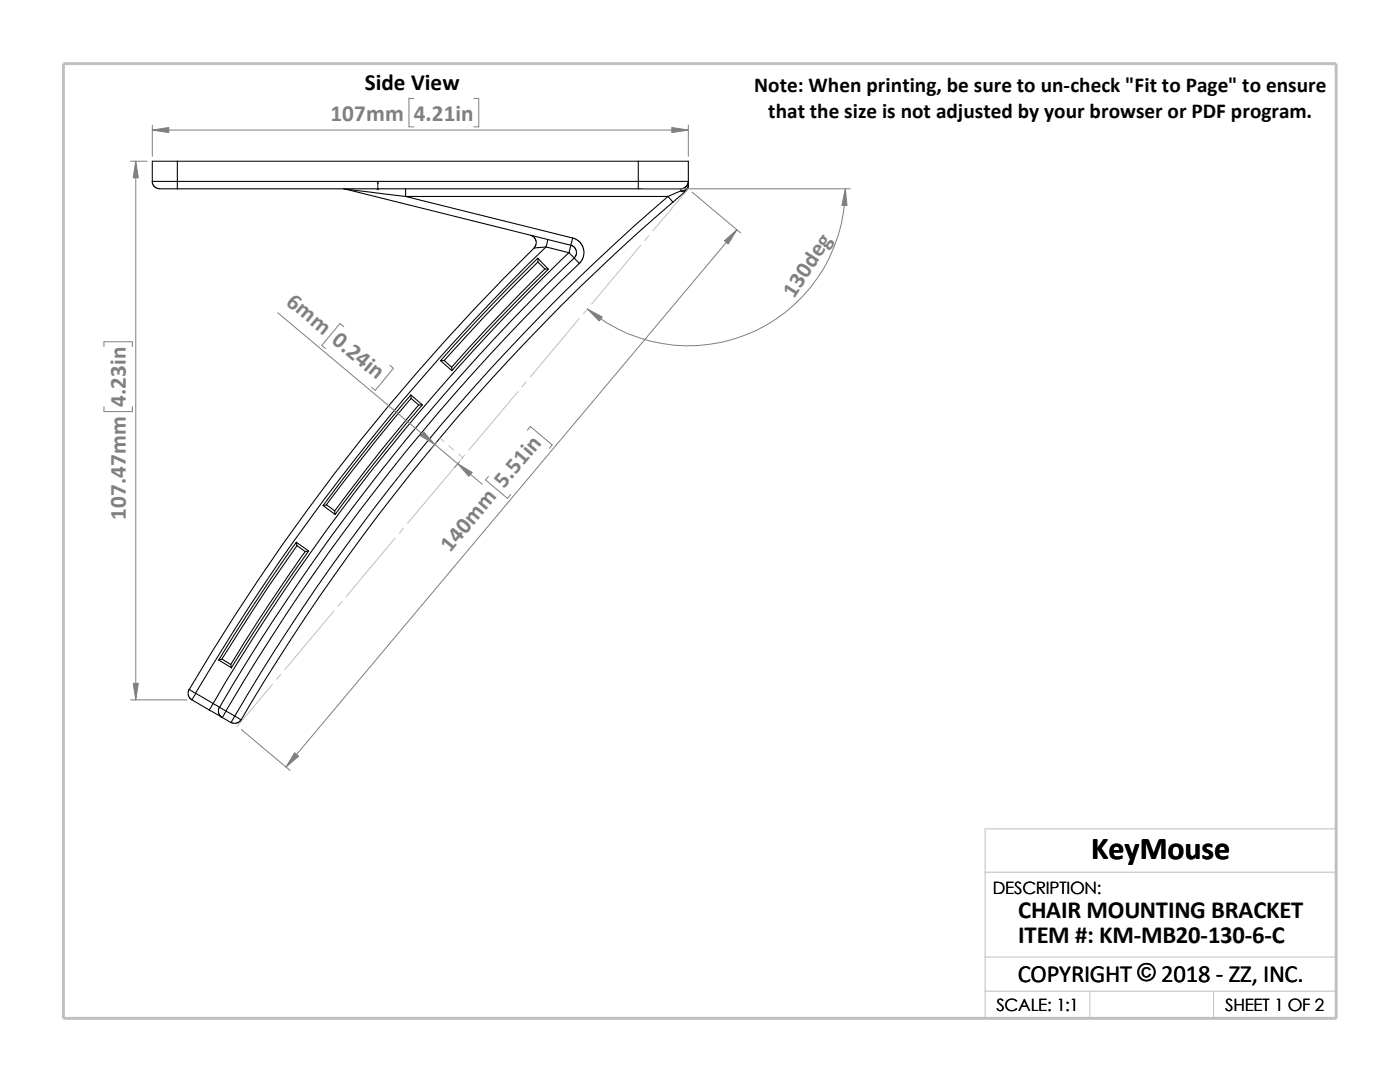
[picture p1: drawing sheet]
<svg xmlns="http://www.w3.org/2000/svg" width="279mm" height="216mm" viewBox="0 0 279 216" stroke-linecap="round" stroke-linejoin="round" font-family="sans-serif">
<g fill="none" stroke="#c0c0c0" stroke-width=".2">
<path d="M137.4 37.7l-7.1 8.4M127.8 49l-9.7 11.7M129.5 47l-.8 1M103.4 78.1l-9.8 11.7M105 76.2l-.8 1M115.6 63.5l-9.8 11.7M117.3 61.6l-.9 1M87.8 87.5l.8 .6M89.6 88.9l1 .9M91.1 92.8l-9.8 11.6M91.5 90.6l.9 .7M92.8 90.8l-.9 1"/>
<path d="M68.3 120l-.9 .9M78.9 107.4l-9.8 11.6M80.5 105.4l-.8 1M54.4 136.5l-7.1 8.4M56 134.6l-.8 1M66.6 121.9l-9.7 11.7M196.6 174h70.1M196.6 191h70.1M196.6 197.8h70.1M217.5 197.8v5.4M242.2 197.8v5.4M26.8 203.2h239.9v-37.8h-70.1v37.8"/>
</g>
<path d="M12.7 12.7h254v190.5h-254z" fill="none" stroke="#c0c0c0" stroke-width=".59"/>
<g fill="none" stroke="#000" stroke-width=".21">
<path d="M30.4 36.2h5M30.4 36.2v.3l.3 .6 .8 .5 3.9 .1M35.4 36.2v1.5M35.4 32.2h-5v4M35.4 32.2v4M35.4 32.2h92M35.4 36.2h92M35.4 37.7h92M68.5 37.7h.4M68.9 37.7l12 1.5M68.9 37.7l45 11.2M80.9 37.7v1.5"/>
<path d="M80.9 39.2h52.4M80.9 39.2l33.4 8.3M127.4 37.7h8.5M127.4 32.2v4M127.4 36.2v1.5M127.4 36.2h10M127.4 32.2h10v4M133.3 39.2a409.2 409.2 0 0 0-86.4 103.7M133.3 39.2l1 1.1M135.9 37.7v.4M135.9 38.1l-2.6 1.1M135.9 38.1l.4 .2 .6-.2-2.6 2.2"/>
<path d="M137.4 36.2l-.4 .9-.4 .4-.7 .2M137.4 37a1.35 1.35 0 0 1-1.5 1.1M137.4 36.2v.8M137.4 37l-.2 .7-.4 .4M105.9 46.9l.5 .3 .6 .8v.8l-.4 .7M106.6 49.5a423.9 423.9 0 0 0-68.8 88.1M107.3 51.5l-8.9 9-10.5 11.5M107.4 52.3v-.7l2 2.1M107.4 52.3l-10.9 11-7.9 8.6M107.4 52.3l1.4 1.4M108.8 53.7l-11.8 12-6.9 7.6M108.8 53.7h.6"/>
<path d="M109 49.3l-2.4 .2M109 49.3l4.5 1.1M109 49.3a423.2 423.2 0 0 0-70 89M109.3 47.8l-.3 1.5M109.4 53.7l-10.8 11-8.4 9.3M113.5 50.4l1.1 1.1M113.5 50.4a418.3 418.3 0 0 0-71 90M113.9 48.9l.7 .4 .4 .7v.8l-.4 .7M113.9 48.9l-.4 1.5M114.3 47.5l-.4 1.4M114.3 47.5l1.1 .5 .7 .8 .4 .9v.9l-.1 .7-.8 1.3M114.6 51.5a415.2 415.2 0 0 0-70.8 89.6"/>
<path d="M114.6 51.5l1 1.1M115.6 52.6a413.9 413.9 0 0 0-70.5 89.3M134.3 40.3a409.8 409.8 0 0 0-86.2 103.3M82 78.8v.7M82 78.8l-4.8 5.7a351.8 351.8 0 0 0-12.7 16.4M82 78.8l2.3 2M82 79.5l-6.6 7.9-10.2 13.3M82 79.5l1.6 1.3M87.9 72l2.3 2M88.6 71.9l-.7 .1M88.6 71.9l1.5 1.4M90.1 73.3l.1 .7"/>
<path d="M83.6 80.8l-7.4 8.9-9.4 12.2M84.3 80.8h-.7M84.3 80.8l-3.4 3.9-6.4 8-7.6 10M59.1 108.2l.2 .7M59.1 108.2l-7.1 10.4-8.4 13.1M59.1 108.2l2.5 1.7M59.3 108.9a440.6 440.6 0 0 0-15 22.6M59.3 108.9l1.6 1.2M60.9 110.1l-3.7 5.2a346.7 346.7 0 0 0-11.1 17.3M61.6 109.9l-8.7 12.7-6.7 10.6M61.6 109.9l-.7 .2M64.5 100.9l.7-.1 1.6 1.1"/>
<path d="M64.5 100.9l2.4 1.8M66.8 101.9l.1 .8M37.8 137.6l1.3 .7M37.8 137.6l-.3 .4 .1 .8 .2 .4 .5 .5M38.3 139.7l3.5 2M39.1 138.3l3.4 2.1M39.1 138.3l-.8 1.4M43.6 131.7l2.6 1.6-.1-.7M43.6 131.7l.7-.2 1.8 1.1M41.8 141.7l2.6 1.5M42.5 140.4l1.3 .7M42.5 140.4l-.7 1.3"/>
<path d="M43.8 141.1l-.2 .5v.6l.3 .6 .4 .4M43.8 141.1l1.3 .8M45.1 141.9l-.7 1.3M45.1 141.9l1.8 1M46.9 142.9l1.2 .7M46.9 142.9l-.8 1.3-1.7-1M48.1 143.6l-.3 .4-.6 .3h-.7l-.4-.2"/>
</g>
<path d="M75.4 36.3l.1 .4h-.2z" fill="#00f" stroke="#00f" stroke-width=".2"/>
<path d="M75.3 37.7h.3M75.3 37.5l.3 .3M75.4 37.7h.1M75.4 36.3v1.5M75.5 37.5l-.3 .3" fill="none" stroke="#00f" stroke-width=".2"/>
<g fill="none" stroke="#808080" stroke-width=".2">
<path d="M82.6 19.6h-1v5.7h1M94.6 19.6h.9v5.7h-.9M26.1 32.2h3.3M27.1 32.2v107.5M30.4 26h107M30.4 25v6.2M128.4 37.7h41.3M137.4 25v6.2M138.1 38.4l9.7 8.1M168.7 37.7a31.3 31.3 0 0 1-18.1 28.4 31.3 31.3 0 0 1-33.3-4.4M147.1 45.8l-90 107.3M20.7 69.2v-1h5.7v1"/>
<path d="M55.4 62.4l40.8 34.2M68.6 65.2l-.7-.6-3.7 4.3 .7 .7M77.8 72.9l.7 .6-3.6 4.4-.8-.6M20.7 81.2v.9h5.7v-.9M87.2 88.2l-1.1 1.3M91.7 92.1l-1 1.2M97.5 95l-.6 .8 4.4 3.6 .6-.7M105.2 85.9l.6-.8 4.4 3.7-.6 .7M26.1 139.7h11.2M48.2 145.6l9.7 8.1"/>
</g>
<g fill="#808080" stroke="#808080" stroke-width=".2">
<path d="M144.6 48l2.5-2.2-1.8 2.9z"/>
<path d="M58.8 150.2l.8 .7-2.5 2.2z"/>
<path d="M91.4 92.5l2.8 1.8-.6 .7z"/>
<path d="M84.6 86.2l2.2 2.5-2.9-1.7z"/>
<path d="M117.3 61.7l2.9 1.5-.6 .9z"/>
<path d="M168.7 37.7l.3 3.3h-1z"/>
<path d="M30.4 26l3.3-.6v1.1z"/>
<path d="M134.1 25.4l3.3 .6-3.3 .5z"/>
<path d="M27.1 32.2l.5 3.3h-1z"/>
<path d="M26.6 136.4h1l-.5 3.3z"/>
</g>
<text font-size="6.4" x="217.8" y="171.4">KeyMouse</text>
<g font-size="4.9">
<text x="203.2" y="183.2">CHAIR MOUNTING BRACKET</text>
<text x="203.2" y="188.1">ITEM #: KM-MB20-130-6-C</text>
<text x="203.1" y="195.9">COPYRIGHT © 2018 - ZZ, INC.</text>
<text x="227" y="195.8">©</text>
</g>
<text font-size="4.6" x="72.8" y="18">Side View</text>
<g font-size="4.6" fill="#808080">
<text x="66" y="24.1">107mm</text>
<text x="82.6" y="24.1">4.21in</text>
<text x="158.5" y="59.6" transform="rotate(-57 158.5 59.6)">130deg</text>
<text x="56.9" y="60.6" transform="rotate(40 56.9 60.6)">6mm 0.24in</text>
<text x="25.1" y="81.2" transform="rotate(-90 25.1 81.2)">4.23in</text>
<text x="25.1" y="103.8" transform="rotate(-90 25.1 103.8)">107.47mm</text>
<text x="89.9" y="110.3" transform="rotate(-50 89.9 110.3)">140mm 5.51in</text>
</g>
<g font-size="4.2">
<text x="150.5" y="18.4">Note: When printing, be sure to un-check &quot;Fit to Page&quot; to ensure</text>
<text x="153.3" y="23.6">that the size is not adjusted by your browser or PDF program.</text>
</g>
<g font-size="3.4">
<text x="198.2" y="178.5">DESCRIPTION:</text>
<text x="198.8" y="201.7">SCALE: 1:1</text>
<text x="244.5" y="201.7">SHEET 1 OF 2</text>
</g>
</svg>
